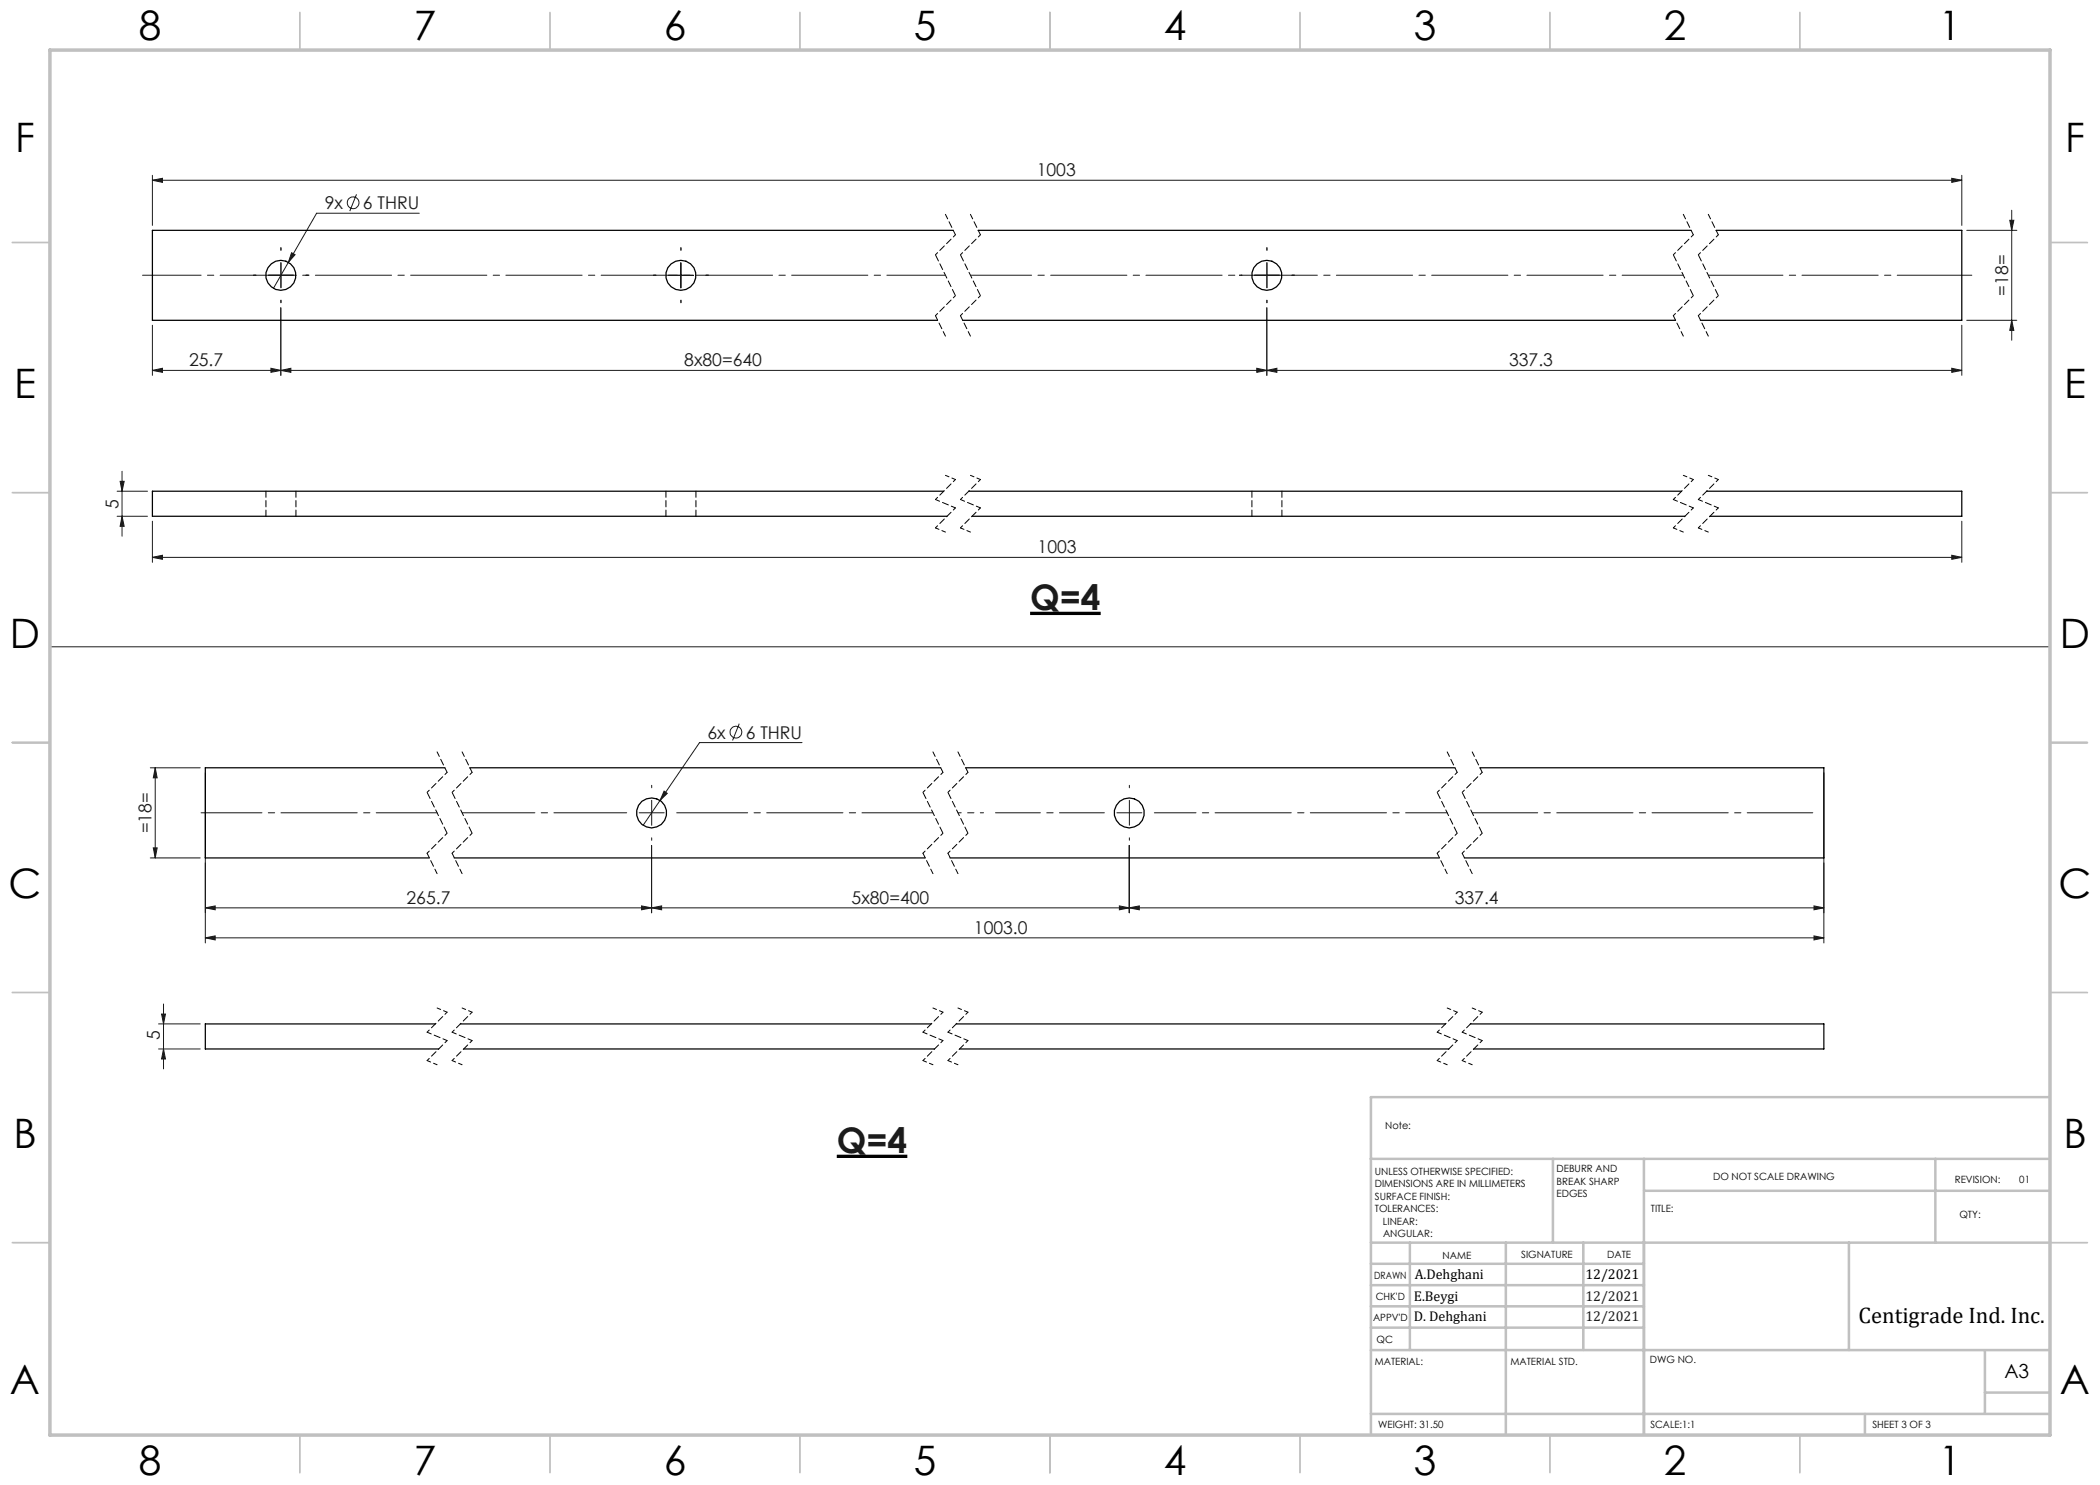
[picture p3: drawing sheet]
<svg xmlns="http://www.w3.org/2000/svg" width="420mm" height="297mm" viewBox="0 0 420 297" stroke-linecap="round" stroke-linejoin="round" font-family="sans-serif">
<g fill="none" stroke="#191924" stroke-width=".2">
<path d="M30.5 36.1l2-.4v.8zM30.5 35.1v10M30.5 36.1h361.9M71.3 38.9l-1.3 3.3M390.3 35.7l2.1 .4-2.1 .4zM392.4 35.1v10M58.3 50.5l.7 .4-1.3 1.6zM83.9 42.6h-20.6l-8.6 15.1M133.7 55.1h5M136.2 52.6v5M393.3 46.1h10.1M402 44.1h.8l-.5 2z"/>
<path d="M402.3 42v26M30.5 74.1l2-.4v.8zM30.5 65v10.1M30.5 74.1h361.9M54.2 73.7l2 .4-2 .4zM56.2 74.1l2-.4v.8zM56.2 61.6v13.5M251.4 73.7l2 .4-2 .4zM253.4 74.1l2-.4v.8zM253.4 61.6v13.5M390.3 73.7l2.1 .4-2.1 .4zM392.4 65v10.1"/>
<path d="M393.3 64.1h10.1M402.3 64.1l.5 2h-.8zM23.4 98.2h6.1M24 96.3h.8l-.4 1.9zM24.4 94.3v12.9M23.4 103.3h6.1M24.4 103.3l.4 2h-.8zM30.5 111.5l2-.4v.8zM30.5 104.2v8.3M30.5 111.5h361.9M390.3 111.1l2.1 .4-2.1 .4zM392.4 104.2v8.3"/>
<path d="M10 129.4h400M30.1 153.6h9.9M31 153.6l.4 2h-.7zM31 153.6v18M41.1 154.6v34M132.8 158.2l.7 .5-1.5 1.4zM147.8 144.7l-1.3 3.4M160.4 148.5h-20.5l-11.3 16.6M364.8 154.6v34M30.1 171.6h9.9M30.7 169.6h.7l-.4 2zM130.3 169.1v13.5"/>
<path d="M225.8 169.1v13.5M41.1 181.6l1.9-.4v.8zM41.1 181.6h323.7M41.1 187.6l1.9-.4v.8zM41.1 187.6h323.7M128.3 181.2l2 .4-2 .4zM130.3 181.6l2-.4v.8zM223.9 181.2l1.9 .4-1.9 .4zM225.8 181.6l2.1-.4v.8zM362.8 187.2l2 .4-2 .4zM362.8 181.2l2 .4-2 .4zM31.7 204.8h8.3"/>
<path d="M31.7 209.8h8.3M32.3 202.8h.8l-.4 2zM32.7 209.8l.4 2h-.8zM32.7 200.8v13"/>
<circle cx="70.6" cy="40.6" r="1.18"/>
<circle cx="147.2" cy="146.4" r="1.19"/>
</g>
<path d="M206 122.7h14.1M167.4 231.3h14.1" fill="none" stroke="#000" stroke-width=".66" stroke-linecap="butt"/>
<g fill="none" stroke="#000" stroke-width=".2" stroke-dasharray="1.3 .6" stroke-dashoffset=".3">
<path d="M189.1 42.9l2 4.1M194.1 42.9l2 4.1M336.7 42.9l2 4.1M341.7 42.9l2 4.1M187.1 63.1l2 4.1M192.1 63.1l2 4.1M334.7 63.1l2 4.1M339.7 63.1l2 4.1M87.4 150.4l2 4.1M92.4 150.4l2 4.1M186.6 150.4l2 4.1M191.6 150.4l2 4.1"/>
<path d="M289.4 150.4l2 4.1M294.4 150.4l2 4.1M85.4 170.6l2 4.1M90.4 170.6l2 4.1M184.6 170.6l2 4.1M189.6 170.6l2 4.1M287.4 170.6l2 4.1M292.4 170.6l2 4.1"/>
</g>
<g fill="none" stroke="#000" stroke-width=".2" stroke-dasharray="1.3 .6" stroke-dashoffset=".7">
<path d="M191.1 47l-4 4M191.1 59.1l-4 4M196.1 47l-4 4M196.1 59.1l-4 4M338.7 47l-4 4M338.7 59.1l-4 4M343.7 47l-4 4M343.7 59.1l-4 4M191.1 95.9l-4 4M196.1 95.9l-4 4M338.7 95.9l-4 4M343.7 95.9l-4 4"/>
<path d="M191.1 101.6l-4 4M196.1 101.6l-4 4M338.7 101.6l-4 4M343.7 101.6l-4 4M89.4 154.5l-4 4M94.4 154.5l-4 4M188.6 154.5l-4 4M193.6 154.5l-4 4M291.4 154.5l-4 4M296.4 154.5l-4 4M89.4 166.6l-4 4M94.4 166.6l-4 4"/>
<path d="M188.6 166.6l-4 4M193.6 166.6l-4 4M291.4 166.6l-4 4M296.4 166.6l-4 4M89.4 202.4l-4 4M89.4 208.1l-4 4M94.4 202.4l-4 4M94.4 208.1l-4 4M188.6 202.4l-4 4M188.6 208.1l-4 4M193.6 202.4l-4 4M193.6 208.1l-4 4"/>
<path d="M291.4 202.4l-4 4M291.4 208.1l-4 4M296.4 202.4l-4 4M296.4 208.1l-4 4"/>
</g>
<path d="M187.1 51l4 8.1M192.1 51l4 8.1M334.7 51l4 8.1M339.7 51l4 8.1M85.4 158.5l4 8.1M90.4 158.5l4 8.1M184.6 158.5l4 8.1M189.6 158.5l4 8.1M287.4 158.5l4 8.1M292.4 158.5l4 8.1" fill="none" stroke="#000" stroke-width=".2" stroke-dasharray="1.3 .6" stroke-dashoffset="-.1"/>
<g fill="none" stroke="#000" stroke-width=".2" stroke-dasharray="1.3 .6" stroke-dashoffset=".5">
<path d="M189.1 95.1l2 .8M194.1 95.1l2 .8M336.7 95.1l2 .8M341.7 95.1l2 .8M187.1 105.6l2 .8M192.1 105.6l2 .8M334.7 105.6l2 .8M339.7 105.6l2 .8M85.4 212.1l2 .9M87.4 201.6l2 .8M90.4 212.1l2 .9M92.4 201.6l2 .8"/>
<path d="M184.6 212.1l2 .9M186.6 201.6l2 .8M189.6 212.1l2 .9M191.6 201.6l2 .8M287.4 212.1l2 .9M289.4 201.6l2 .8M292.4 212.1l2 .9M294.4 201.6l2 .8"/>
</g>
<path d="M187.1 99.9l4 1.7M192.1 99.9l4 1.7M334.7 99.9l4 1.7M339.7 99.9l4 1.7M85.4 206.4l4 1.7M90.4 206.4l4 1.7M184.6 206.4l4 1.7M189.6 206.4l4 1.7M287.4 206.4l4 1.7M292.4 206.4l4 1.7" fill="none" stroke="#000" stroke-width=".2" stroke-dasharray="1.3 .6" stroke-dashoffset=".4"/>
<g fill="none" stroke="#191924" stroke-width=".2" stroke-dasharray="15.2 1.3 1.3 1.3">
<path d="M51.2 55h-.5M56.2 55h-2.5M56.2 55v2.5M56.2 55h2.5M56.2 55v-2.5M56.2 50v-.5M61.2 55h.5M131.2 55h-.5M136.2 50v-.5M141.2 55h.5M248.4 55h-.5M253.4 55h-2.5"/>
<path d="M253.4 55v2.5M253.4 55h2.5M253.4 55v-2.5M253.4 50v-.5M258.4 55h.5M56.2 60v.5M136.2 60v.5M253.4 60v.5M130.3 157.6v-.5M225.9 157.6v-.5M130.3 162.6h-2.5M130.3 162.6v2.5"/>
<path d="M130.3 162.6h2.5M130.3 162.6v-2.5M130.3 167.6v.5M225.9 162.6h-2.5M225.9 162.6v2.5M225.9 162.6h2.5M225.9 162.6v-2.5M225.9 167.6v.5"/>
</g>
<path d="M189.1 55h-160.6" fill="none" stroke="#191924" stroke-width=".2" stroke-dasharray="15.2 1.3 1.3 1.3" stroke-dashoffset="3.5"/>
<path d="M336.7 55h-142.6" fill="none" stroke="#191924" stroke-width=".2" stroke-dasharray="15.2 1.3 1.3 1.3" stroke-dashoffset="3"/>
<path d="M394.4 55h-52.7" fill="none" stroke="#191924" stroke-width=".2" stroke-dasharray="15.2 1.3 1.3 1.3" stroke-dashoffset=".3"/>
<path d="M87.4 162.6h-47.2" fill="none" stroke="#191924" stroke-width=".2" stroke-dasharray="15.2 1.3 1.3 1.3" stroke-dashoffset="3.1"/>
<path d="M125.3 162.6h-32.9" fill="none" stroke="#191924" stroke-width=".2" stroke-dasharray="15.2 1.3 1.3 1.3" stroke-dashoffset=".7"/>
<path d="M135.3 162.6h51.3" fill="none" stroke="#191924" stroke-width=".2" stroke-dasharray="15.2 1.3 1.3 1.3" stroke-dashoffset="1"/>
<path d="M191.6 162.6h5.1" fill="none" stroke="#191924" stroke-width=".2" stroke-dasharray="15.2 1.3 1.3 1.3" stroke-dashoffset="14.6"/>
<path d="M220.9 162.6h-21.8" fill="none" stroke="#191924" stroke-width=".2" stroke-dasharray="15.2 1.3 1.3 1.3" stroke-dashoffset="6.3"/>
<path d="M230.9 162.6h58.5" fill="none" stroke="#191924" stroke-width=".2" stroke-dasharray="15.2 1.3 1.3 1.3" stroke-dashoffset="6.9"/>
<path d="M294.4 162.6h68.2" fill="none" stroke="#191924" stroke-width=".2" stroke-dasharray="15.2 1.3 1.3 1.3" stroke-dashoffset="2.1"/>
<g fill="none" stroke="#c0c0c0" stroke-width=".35">
<path d="M60 2.5v7.5M110 2.5v7.5M160 2.5v7.5M210 2.5v7.5M260 2.5v7.5M310 2.5v7.5M360 2.5v7.5M2.5 48.5h7.5M410 48.5h7.5M2.5 98.5h7.5M410 98.5h7.5M2.5 148.5h7.5"/>
<path d="M410 148.5h7.5M2.5 198.5h7.5M410 198.5h7.5M2.5 248.5h7.5M410 248.5h7.5M60 287v7.5M110 287v7.5M160 287v7.5M210 287v7.5M260 287v7.5M310 287v7.5M360 287v7.5"/>
</g>
<g fill="none" stroke="#c0c0c0" stroke-width=".5">
<path d="M410 219.4h-135.8v67.4M274.2 231.8h135.8M310.6 231.8v16.7M328.8 231.8v55.2M328.8 238.2h81.2M387.1 231.8v16.7M274.2 248.5h135.8M274.2 257h54.6M274.2 252.8h54.6M282 248.5v21.5M301.2 248.5v38.3M316.7 248.5v21.5"/>
<path d="M369.8 248.5v21.5M274.2 265.5h54.6M274.2 261.3h54.6M274.2 270h135.8M397 270v12.8M397 278.5h13M274.2 282.8h135.8M373 282.8v4.2"/>
</g>
<path d="M10 10h400v277h-400z" fill="none" stroke="#c0c0c0" stroke-width=".7"/>
<g fill="#191924">
<path d="M58.3 50.5l-.6 2 1.3-1.6zM132.8 158.2l-.8 1.9 1.5-1.4z"/>
<path d="M30.5 111.5l2-.4v.8zM390.3 111.1l2.1 .4-2.1 .4z"/>
<path d="M56.2 74.1l2-.4v.8zM251.4 73.7l2 .4-2 .4zM30.5 36.1l2-.4v.8zM390.3 35.7l2.1 .4-2.1 .4zM130.3 181.6l2-.4v.8zM223.9 181.2l1.9 .4-1.9 .4zM225.8 181.6l2.1-.4v.8zM362.8 181.2l2 .4-2 .4z"/>
<path d="M41.1 181.6l1.9-.4v.8zM128.3 181.2l2 .4-2 .4z"/>
<path d="M362.8 187.2l2 .4-2 .4zM41.1 187.6l1.9-.4v.8z"/>
<path d="M54.2 73.7l2 .4-2 .4zM30.5 74.1l2-.4v.8zM390.3 73.7l2.1 .4-2.1 .4zM253.4 74.1l2-.4v.8z"/>
<path d="M402.3 64.1l.5 2h-.8zM402 44.1h.8l-.5 2z"/>
<path d="M24 96.3h.8l-.4 1.9zM24.4 103.3l.4 2h-.8zM32.3 202.8h.8l-.4 2zM32.7 209.8l.4 2h-.8z"/>
<path d="M31 153.6l.4 2h-.7zM30.7 169.6h.7l-.4 2z"/>
</g>
<g fill="none" stroke="#000" stroke-width=".25">
<path d="M190.6 46.1h-160.1v18h157M195.6 46.1h142.6M343.2 46.1h49.2v18h-52.3M192.5 64.1h142.6M188.7 98.2h-158.2v5.1h158.9M193.7 98.2h142.6M341.3 98.2h51.1v5.1h-50.4M194.4 103.3h142.6M89 153.6h-47.9v18h44.8M93.9 153.6h94.2M193.1 153.6h97.9M296 153.6h68.8v18h-71.9"/>
<path d="M90.8 171.6h94.2M190 171.6h97.9M87.1 204.8h-46v5h46.6M92.1 204.8h94.1M92.7 209.8h94.2M191.2 204.8h97.9M191.9 209.8h97.9M294.1 204.8h70.7v5h-70.1"/>
<circle cx="56.2" cy="55.1" r="3"/>
<circle cx="136.2" cy="55.1" r="3"/>
<circle cx="253.4" cy="55.1" r="3"/>
<circle cx="130.3" cy="162.6" r="3"/>
<circle cx="225.8" cy="162.6" r="3"/>
</g>
<path d="M53.2 98.2v5M133.2 98.2v5M250.4 98.2v5M59.2 103.2v-5M139.2 103.2v-5M256.4 103.2v-5" fill="none" stroke="#000" stroke-width=".2" stroke-dasharray="1.3 .6"/>
<g font-size="8.1">
<text x="27.8" y="8">8</text>
<text x="82.8" y="8">7</text>
<text x="132.8" y="8">6</text>
<text x="182.8" y="8">5</text>
<text x="232.8" y="8">4</text>
<text x="282.8" y="8">3</text>
<text x="332.8" y="8">2</text>
<text x="387.8" y="8">1</text>
<text x="3" y="30.4">F</text>
<text x="413" y="30.4">F</text>
<text x="2.8" y="79.6">E</text>
<text x="412.8" y="79.6">E</text>
<text x="2" y="129.6">D</text>
<text x="412" y="129.6">D</text>
<text x="1.7" y="179.6">C</text>
<text x="411.7" y="179.6">C</text>
<text x="2.7" y="229.6">B</text>
<text x="412.7" y="229.6">B</text>
<text x="2" y="278.9">A</text>
<text x="412" y="278.9">A</text>
<text x="27.8" y="295">8</text>
<text x="82.8" y="295">7</text>
<text x="132.8" y="295">6</text>
<text x="182.8" y="295">5</text>
<text x="232.8" y="295">4</text>
<text x="282.8" y="295">3</text>
<text x="332.8" y="295">2</text>
<text x="387.8" y="295">1</text>
</g>
<g font-size="7.1" fill="#191924">
<text x="206" y="121.9">Q=4</text>
<text x="167.4" y="230.5">Q=4</text>
</g>
<text font-size="4.5" x="371.7" y="264.6">Centigrade Ind. Inc.</text>
<text font-size="3.9" x="400.9" y="275.5">A3</text>
<g font-size="3.5" fill="#191924">
<text x="207.3" y="35.3">1003</text>
<text x="64.9" y="41.9">9x</text>
<text x="72.6" y="41.9">6 THRU</text>
<text x="401.6" y="59.1" transform="rotate(-90 401.6 59.1)">=18=</text>
<text x="37.8" y="73.3">25.7</text>
<text x="136.8" y="73.3">8x80=640</text>
<text x="301.8" y="73.3">337.3</text>
<text x="23.7" y="101.7" transform="rotate(-90 23.7 101.7)">5</text>
<text x="207.5" y="110.7">1003</text>
<text x="141.5" y="147.7">6x</text>
<text x="149.1" y="147.7">6 THRU</text>
<text x="30.3" y="166.6" transform="rotate(-90 30.3 166.6)">=18=</text>
<text x="81.3" y="180.8">265.7</text>
<text x="170.3" y="180.8">5x80=400</text>
<text x="290.9" y="180.8">337.4</text>
<text x="194.8" y="186.8">1003.0</text>
<text x="32" y="208.1" transform="rotate(-90 32 208.1)">5</text>
</g>
<g font-size="2.8">
<text x="282.9" y="255.9">A.Dehghani</text>
<text x="317.1" y="255.9">12/2021</text>
<text x="282.8" y="260.1">E.Beygi</text>
<text x="282.8" y="264.2">D. Dehghani</text>
</g>
<g font-size="2.8" fill="#191924">
<text x="317.1" y="260.1">12/2021</text>
<text x="317.1" y="264.2">12/2021</text>
</g>
<g font-size="2">
<text x="277" y="225.8">Note:</text>
<text x="275" y="234.9">UNLESS OTHERWISE SPECIFIED:</text>
<text x="275" y="237.4">DIMENSIONS ARE IN MILLIMETERS</text>
<text x="275" y="239.9">SURFACE FINISH:</text>
<text x="311.3" y="234.5">DEBURR AND</text>
<text x="311.3" y="237">BREAK SHARP</text>
<text x="311.3" y="239.5">EDGES</text>
<text x="342.6" y="236">DO NOT SCALE DRAWING</text>
<text x="391" y="236.6">REVISION:</text>
<text x="403.9" y="236.6">01</text>
<text x="275" y="242.4">TOLERANCES:</text>
<text x="276.6" y="244.9">LINEAR:</text>
<text x="330.2" y="242.4">TITLE:</text>
<text x="391.9" y="243.7">QTY:</text>
<text x="276.6" y="247.4">ANGULAR:</text>
<text x="288.5" y="251.7">NAME</text>
<text x="304.2" y="251.7">SIGNATURE</text>
<text x="321.4" y="251.7">DATE</text>
<text x="274.8" y="255.9">DRAWN</text>
<text x="275.1" y="260.1">CHK'D</text>
<text x="274.6" y="264.2">APPV'D</text>
<text x="275.3" y="268.5">QC</text>
<text x="275" y="273">MATERIAL:</text>
<text x="302.1" y="273">MATERIAL STD.</text>
<text x="330" y="272.5">DWG NO.</text>
<text x="275.6" y="285.6">WEIGHT: 31.50</text>
<text x="330.1" y="285.6">SCALE:1:1</text>
<text x="374.5" y="285.6">SHEET 3 OF 3</text>
</g>
</svg>
